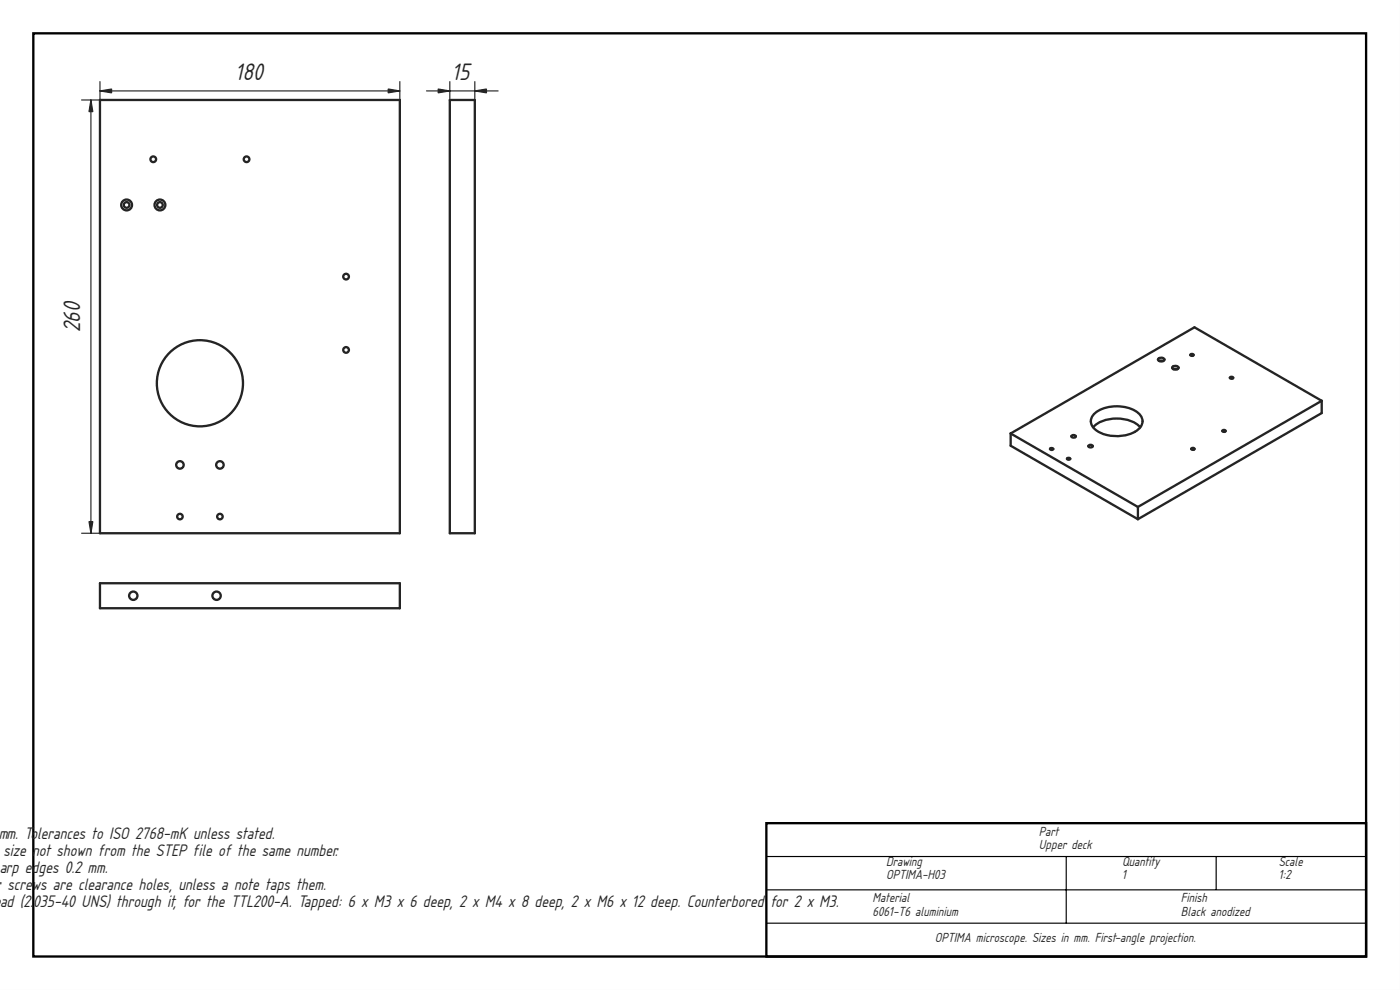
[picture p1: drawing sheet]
<svg xmlns="http://www.w3.org/2000/svg" width="420mm" height="297mm" viewBox="0 0 420 297" stroke-linecap="round" stroke-linejoin="round" font-family="sans-serif">
<path d="M0 0h420v297h-420zM0 0v297h420v-297z" fill="#000"/>
<path d="M10 10h400v277h-400zM230 247h180v40h-180z" fill="none" stroke="#000" stroke-width=".7" stroke-linecap="butt"/>
<path d="M230 257h180M320 257v20M365 257v10M230 267h180M230 277h180" fill="none" stroke="#000" stroke-width=".35"/>
<g fill="#fff">
<path d="M30 30h90v130h-90z" fill-rule="evenodd"/>
<circle cx="60" cy="115" r="12.9"/>
<circle cx="48" cy="61.5" r="1.63"/>
<circle cx="38" cy="61.5" r="1.63"/>
<circle cx="66" cy="139.5" r="1.13"/>
<circle cx="54" cy="139.5" r="1.13"/>
<circle cx="38" cy="61.5" r=".85"/>
<circle cx="46" cy="47.8" r=".85"/>
<circle cx="48" cy="61.5" r=".85"/>
<circle cx="103.9" cy="83" r=".85"/>
<circle cx="74" cy="47.8" r=".85"/>
<circle cx="103.9" cy="105" r=".85"/>
<circle cx="66" cy="155" r=".83"/>
<circle cx="54" cy="155" r=".83"/>
</g>
<g fill="none" stroke="#212529" stroke-width=".7">
<path d="M30 30h90v130h-90z"/>
<circle cx="46" cy="47.8" r=".85"/>
<circle cx="74" cy="47.8" r=".85"/>
<circle cx="38" cy="61.5" r="1.63"/>
<circle cx="38" cy="61.5" r=".85"/>
<circle cx="48" cy="61.5" r="1.63"/>
<circle cx="48" cy="61.5" r=".85"/>
<circle cx="103.9" cy="83" r=".85"/>
<circle cx="60" cy="115" r="12.9"/>
<circle cx="103.9" cy="105" r=".85"/>
<circle cx="54" cy="139.5" r="1.13"/>
<circle cx="66" cy="139.5" r="1.13"/>
<circle cx="54" cy="155" r=".83"/>
<circle cx="66" cy="155" r=".83"/>
</g>
<path d="M24.5 30h5.6M27.3 30v130M30 27.3h90M30 24.5v135.5M120 24.5v135.5M24.5 160h5.6" fill="none" stroke="#212529" stroke-width=".35"/>
<g fill="#212529" stroke="#212529" stroke-width=".35">
<path d="M116.5 26.7l3.5 .6-3.5 .6z"/>
<path d="M30 27.3l3.5-.6v1.2z"/>
<path d="M26.7 156.5h1.2l-.6 3.5z"/>
<path d="M27.3 30l.6 3.5h-1.2z"/>
</g>
<g fill="#fff">
<path d="M30 175h90v7.5h-90z" fill-rule="evenodd"/>
<circle cx="40" cy="178.7" r="1.25"/>
<circle cx="65" cy="178.7" r="1.25"/>
</g>
<g fill="none" stroke="#212529" stroke-width=".7">
<path d="M30 175h90v7.5h-90z"/>
<circle cx="40" cy="178.7" r="1.25"/>
<circle cx="65" cy="178.7" r="1.25"/>
</g>
<path d="M135 30h7.5v130h-7.5z" fill-rule="evenodd" fill="#fff"/>
<path d="M135 30h7.5v130h-7.5z" fill="none" stroke="#212529" stroke-width=".7"/>
<path d="M128 27.3h21.5M135 24.5v135.5M142.5 24.5v135.5" fill="none" stroke="#212529" stroke-width=".35"/>
<g fill="#212529" stroke="#212529" stroke-width=".35">
<path d="M142.5 27.3l3.5-.6v1.2z"/>
<path d="M131.5 26.7l3.5 .6-3.5 .6z"/>
</g>
<g fill="#fff">
<path d="M303.3 130.1l55.2-31.9 38.2 22.1v3.6l-55.2 31.9-38.2-22.1z" fill-rule="evenodd"/>
<path d="M303.3 130.1l55.2-31.9 38.2 22.1-55.2 31.8z" fill-rule="evenodd"/>
<path d="M341.5 152.1l55.2-31.8v3.6l-55.2 31.9z" fill-rule="evenodd"/>
<path d="M303.3 130.1l38.2 22v3.7l-38.2-22.1z" fill-rule="evenodd"/>
<path d="M328.2 124.3a11 11 0 0 1 13.8 0 3.3 3.3 0 0 1-1.4 5.2 11.6 11.6 0 0 1-12.1-.8 2.96 2.96 0 0 1-.3-4.4z" fill-rule="evenodd"/>
<path d="M328.2 124.3a11 11 0 0 1 13.8 0 2.85 2.85 0 0 1 .2 3.9 10.7 10.7 0 0 0-10.9-2l-2.2 1-1 1a2.85 2.85 0 0 1 .1-3.9z" fill-rule="evenodd"/>
<path d="M328.5 127.7a11.3 11.3 0 0 1 13.2 0l.5 .5a10.9 10.9 0 0 1-12.5 1.4l-1.6-1.4z" fill-rule="evenodd"/>
<path d="M351.9 110.1a1.09 1.09 0 0 1 1.8 .4 1.06 1.06 0 0 1-1.1 .4 1.06 1.06 0 0 1-.8-.7z" fill-rule="evenodd"/>
<path d="M347.7 107.6a1.09 1.09 0 0 1 1.7 .4 1.06 1.06 0 0 1-1 .5 1.06 1.06 0 0 1-.8-.8z" fill-rule="evenodd"/>
<path d="M351.9 110.1a1.09 1.09 0 0 1 1.8 .4l-.3 .3h-1.3l-.3-.3z" fill-rule="evenodd"/>
<path d="M347.7 107.6a1.09 1.09 0 0 1 1.7 .4l-.3 .3h-1.2l-.3-.3z" fill-rule="evenodd"/>
<path d="M321.6 130.7l.6-.2 .6 .2a.58 .58 0 0 1-.6 .6 .58 .58 0 0 1-.6-.6z" fill-rule="evenodd"/>
<path d="M326.7 133.7l.6-.2 .6 .2a.58 .58 0 0 1-.6 .5 .58 .58 0 0 1-.6-.5z" fill-rule="evenodd"/>
<path d="M357.6 134.5h.8a.44 .44 0 0 1-.4 .5 .44 .44 0 0 1-.4-.5z" fill-rule="evenodd"/>
<path d="M366.9 129.1h.9a.44 .44 0 0 1-.5 .5 .44 .44 0 0 1-.4-.5z" fill-rule="evenodd"/>
<path d="M357.3 106.3h.9a.44 .44 0 0 1-.5 .5 .44 .44 0 0 1-.4-.5z" fill-rule="evenodd"/>
<path d="M369.2 113.2h.8a.44 .44 0 0 1-.4 .4 .44 .44 0 0 1-.4-.4z" fill-rule="evenodd"/>
<path d="M315.2 134.6a.48 .48 0 0 1 .5-.2 .48 .48 0 0 1 .3 .5l-.6 .1z" fill-rule="evenodd"/>
<path d="M320.2 137.5a.48 .48 0 0 1 .6-.2 .48 .48 0 0 1 .3 .5l-.6 .1z" fill-rule="evenodd"/>
<path d="M352.1 110.8h1.3z" fill-rule="evenodd"/>
<path d="M347.9 108.3h1.2z" fill-rule="evenodd"/>
</g>
<g fill="none" stroke="#212529" stroke-width=".7">
<path d="M347.7 107.6a1.22 1.22 0 0 1 1.8 .3 1.04 1.04 0 0 1-1 .5 1.04 1.04 0 0 1-.9-.7zM347.9 108.3h1.2M351.9 110.1a1.22 1.22 0 0 1 1.8 .2 1.04 1.04 0 0 1-1 .6 1.04 1.04 0 0 1-.9-.7zM352.1 110.8h1.3M357.3 106.3h.9a.44 .44 0 0 1-.5 .5 .44 .44 0 0 1-.4-.5zM369.2 113.2h.8a.44 .44 0 0 1-.4 .4 .44 .44 0 0 1-.4-.4zM303.3 130.1v3.6l38.2 22.1M303.3 130.1l38.2 22M315.2 134.6a.48 .48 0 0 1 .5-.2 .48 .48 0 0 1 .3 .5l-.6 .1zM320.2 137.5a.48 .48 0 0 1 .6-.2 .48 .48 0 0 1 .3 .5l-.6 .1zM321.6 130.7l.6-.2 .6 .2a.58 .58 0 0 1-.6 .6 .58 .58 0 0 1-.6-.6zM326.7 133.7l.6-.2 .6 .2a.58 .58 0 0 1-.6 .5 .58 .58 0 0 1-.6-.5z"/>
<path d="M328.1 128.2a10.7 10.7 0 0 1 10.8-2l2.3 1 1 1M328.2 124.3a11 11 0 0 1 13.8 0 3.3 3.3 0 0 1-1.4 5.2 11.5 11.5 0 0 1-12.2-.9 2.93 2.93 0 0 1-.2-4.3zM357.6 134.5h.8a.44 .44 0 0 1-.4 .5 .44 .44 0 0 1-.4-.5zM366.9 129.1h.9a.44 .44 0 0 1-.5 .5 .44 .44 0 0 1-.4-.5zM396.7 120.3l-38.2-22.1-55.2 31.9M396.7 120.3l-55.2 31.8M396.7 120.3v3.6l-55.2 31.9M341.5 152.1v3.7"/>
</g>
<g font-size="6.7" fill="#212529">
<text x="70.6" y="24.1">180</text>
<text x="135.7" y="24.1">15</text>
<text x="24.1" y="99.7" transform="rotate(-90 24.1 99.7)">260</text>
</g>
<g font-size="4.7" fill="#212529">
<text x="-.6" y="251.7">mm. To</text>
<text x="11.2" y="251.7">lerances to ISO 2768-mK unless stated.</text>
<text x="1.1" y="256.8">size not shown from the STEP file of the same number.</text>
<text x="-.2" y="261.9">arp edges 0.2 mm.</text>
<text x="2.3" y="267">screws are clearance holes, unless a note taps them.</text>
<text x="0" y="272.1">ad (2.035-40 UNS) through it, for the TTL200-A. Tapped: 6 x M3 x 6 deep, 2 x M4 x 8 deep, 2 x M6 x 12 deep. Counterbored</text>
<text x="231.1" y="272.1">for 2 x M3.</text>
</g>
<g font-size="3.7" fill="#212529">
<text x="311.8" y="250.7">Part</text>
<text x="311.8" y="254.8">Upper deck</text>
<text x="265.9" y="259.7">Drawing</text>
<text x="265.9" y="263.8">OPTIMA-H03</text>
<text x="336.7" y="259.7">Quantity</text>
<text x="336.7" y="263.8">1</text>
<text x="383.8" y="259.7">Scale</text>
<text x="383.8" y="263.8">1:2</text>
<text x="261.9" y="270.7">Material</text>
<text x="261.9" y="274.8">6061-T6 aluminium</text>
<text x="354.4" y="270.7">Finish</text>
<text x="354.4" y="274.8">Black anodized</text>
<text x="280.6" y="282.7">OPTIMA microscope. Sizes in mm. First-angle projection.</text>
</g>
</svg>
